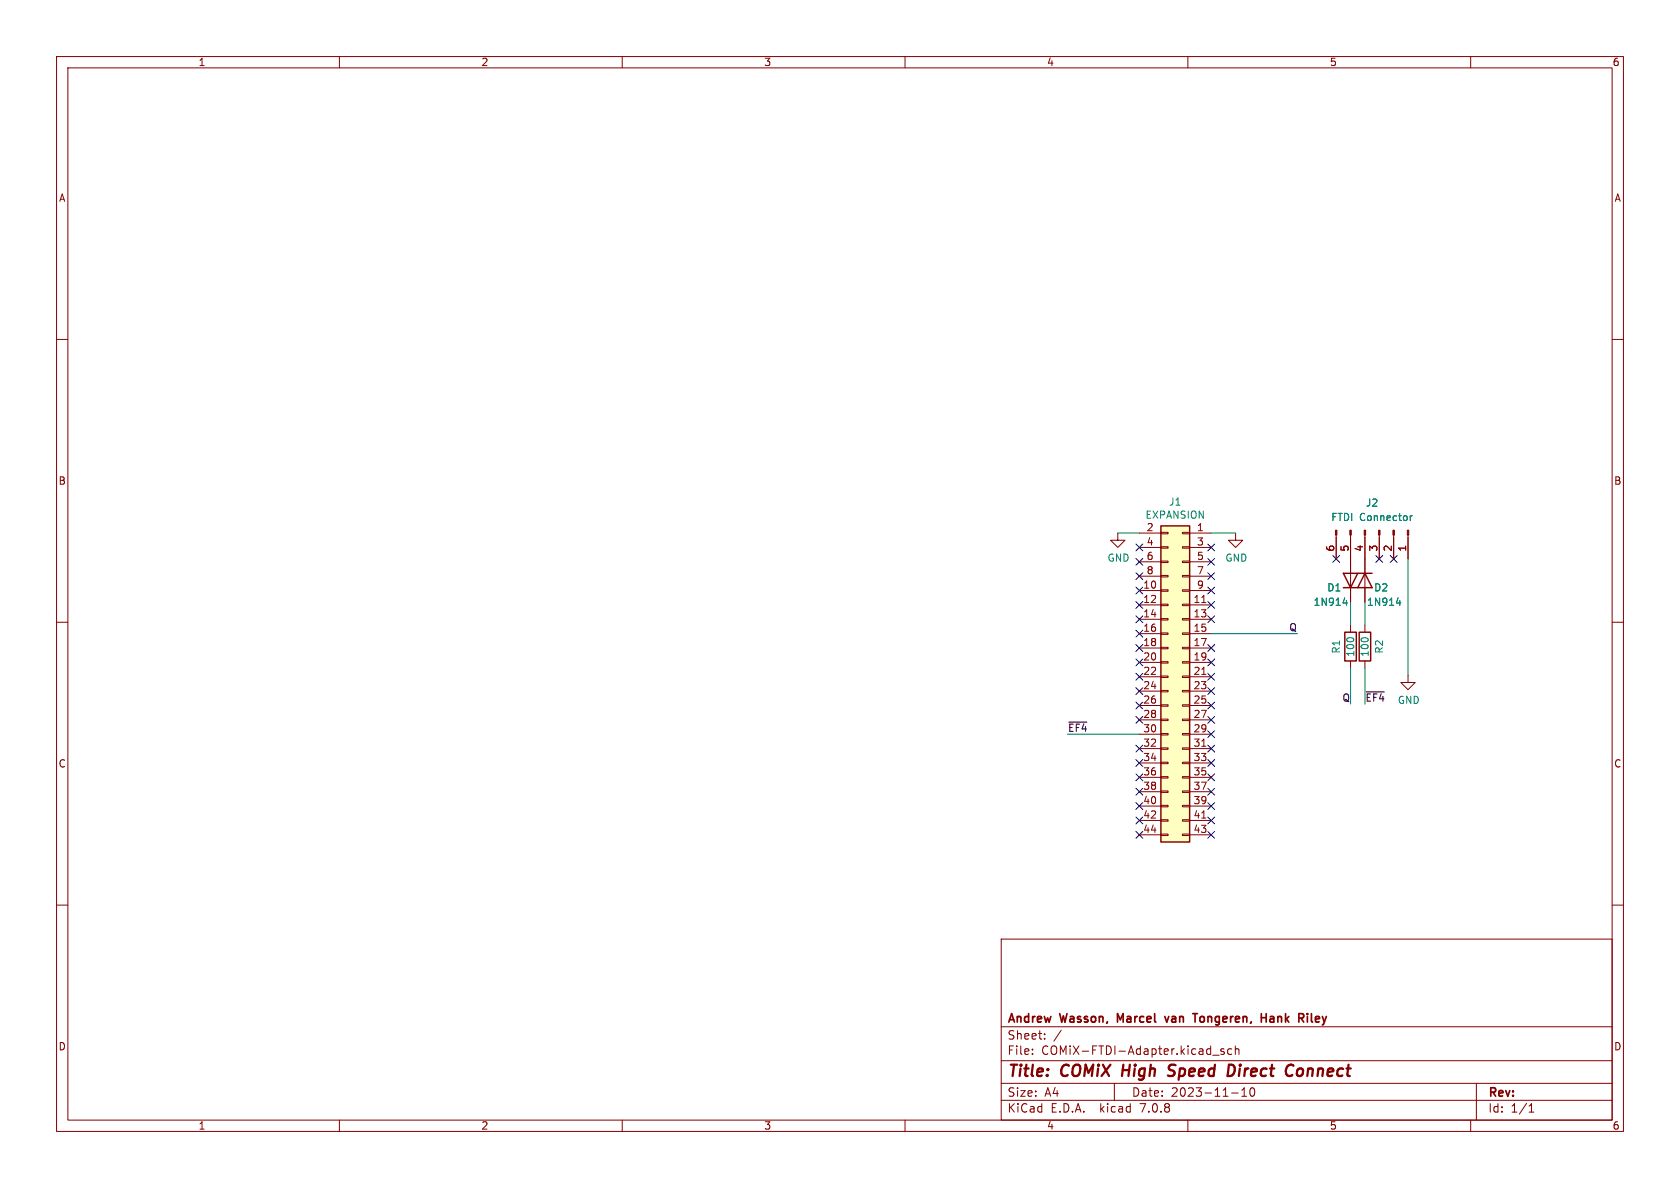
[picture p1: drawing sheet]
<svg xmlns="http://www.w3.org/2000/svg" width="297mm" height="210mm" viewBox="0 0 297 210" stroke-linecap="round" stroke-linejoin="round" font-family="sans-serif">
<path d="M0 0h297v210h-297z" fill="#fff" stroke="#fff" stroke-width=".18"/>
<g fill="none" stroke="#840000" stroke-width=".18">
<path d="M10 10h277v190h-277zM12 12h273v186h-273zM60 10v2M110 10v2M160 10v2M210 10v2M260 10v2M10 60h2M285 60h2M197.6 94.2v1.3h1.3l-1.3 1.3-1.3-1.3h1.3M201.4 94.2h3.8M201.4 96.8h3.8"/>
<path d="M201.4 99.3h3.8M205.2 99.2h1.3v.2h-1.3zM205.2 96.6h1.3v.3h-1.3zM205.2 94.1h1.3v.3h-1.3zM209 99.2h1.3v.2h-1.3zM209 96.6h1.3v.3h-1.3zM209 94.1h1.3v.3h-1.3zM210.3 94.2h3.8M210.3 96.8h3.8M210.3 99.3h3.8M218.4 94.2v1.3h1.3l-1.3 1.3-1.2-1.3h1.2M236.2 94.6v4.2"/>
<path d="M238.8 94.6v11.8M241.3 94.6v11.8M243.8 94.6v4.2M246.4 94.6v4.2M248.9 94.6v4.2M10 110h2M201.4 104.4h3.8M201.4 106.9h3.8M201.4 109.5h3.8M201.4 112h3.8M201.4 114.6h3.8M201.4 117.1h3.8"/>
<path d="M201.4 119.6h3.8M201.4 101.9h3.8M205.2 119.5h1.3v.3h-1.3zM205.2 117h1.3v.2h-1.3zM205.2 114.4h1.3v.3h-1.3zM205.2 111.9h1.3v.2h-1.3zM205.2 109.3h1.3v.3h-1.3zM205.2 106.8h1.3v.3h-1.3zM205.2 104.3h1.3v.2h-1.3zM205.2 101.7h1.3v.3h-1.3zM209 119.5h1.3v.3h-1.3zM209 117h1.3v.2h-1.3z"/>
<path d="M209 114.4h1.3v.3h-1.3zM209 111.9h1.3v.2h-1.3zM209 109.3h1.3v.3h-1.3zM209 106.8h1.3v.3h-1.3zM209 104.3h1.3v.2h-1.3zM209 101.7h1.3v.3h-1.3zM210.3 104.4h3.8M210.3 106.9h3.8M210.3 109.5h3.8M210.3 112h3.8M210.3 114.6h3.8M210.3 117.1h3.8"/>
<path d="M210.3 119.6h3.8M210.3 101.9h3.8M212.5 106.5h.7M212.5 119.2h.7M238.8 110.5v1.3M238.8 116.8v1.3M241.3 110.5v1.3M241.3 116.8v1.3M248.9 119.4v1.3h1.3l-1.3 1.2-1.3-1.2h1.3M285 110h2M201.4 122.2h3.8M201.4 124.7h3.8"/>
<path d="M201.4 127.3h3.8M201.4 129.8h3.8M201.4 132.3h3.8M201.4 134.9h3.8M201.4 137.4h3.8M201.4 140h3.8M205.2 139.8h1.3v.3h-1.3zM205.2 137.3h1.3v.2h-1.3zM205.2 134.7h1.3v.3h-1.3zM205.2 132.2h1.3v.3h-1.3zM205.2 129.7h1.3v.2h-1.3zM205.2 127.1h1.3v.3h-1.3z"/>
<path d="M205.2 124.6h1.3v.2h-1.3zM205.2 122h1.3v.3h-1.3zM209 139.8h1.3v.3h-1.3zM209 137.3h1.3v.2h-1.3zM209 134.7h1.3v.3h-1.3zM209 132.2h1.3v.3h-1.3zM209 129.7h1.3v.2h-1.3zM209 127.1h1.3v.3h-1.3zM209 124.6h1.3v.2h-1.3zM209 122h1.3v.3h-1.3zM210.3 122.2h3.8M210.3 124.7h3.8"/>
<path d="M210.3 127.3h3.8M210.3 129.8h3.8M210.3 132.3h3.8M210.3 134.9h3.8M210.3 137.4h3.8M210.3 140h3.8M212.5 131.9h.7M10 160h2M201.4 142.5h3.8M201.4 145h3.8M201.4 147.6h3.8M205.2 147.4h1.3v.3h-1.3z"/>
<path d="M205.2 144.9h1.3v.3h-1.3zM205.2 142.4h1.3v.2h-1.3zM209 147.4h1.3v.3h-1.3zM209 144.9h1.3v.3h-1.3zM209 142.4h1.3v.2h-1.3zM210.3 142.5h3.8M210.3 145h3.8M210.3 147.6h3.8M212.5 144.6h.7M285 160h2M177 166h108v32h-108zM60 198v2"/>
<path d="M110 198v2M160 198v2M177 194.5h108M177 191.5h108M177 187.5h108M177 181.5h108M182.5 186.3v.1M182.5 185.5v.1M184.7 183.6v.1M184.7 182.8v.1M187.6 182.1l-1.3 2M197 191.5v3"/>
<path d="M210 198v2M214.4 186.5h1.1M216.4 185.5l-.4-.1-.2 .2 .1 .2 .5 .2v.3h-.6M217.7 185.5l-.4-.1-.3 .3v.4l.2 .2h.5M217.7 193.2h1.2M218.4 185.5l.2-.1 .4 .1v.9M218.4 184.9v1.5M219.5 193.8h.9M219.5 192.7l.5-.4v1.5M221.2 192.4l.1-.1a.81 .81 0 0 1 .6 .6 .81 .81 0 0 1-.3 .8l-.1 .1a.81 .81 0 0 1-.6-.6 .81 .81 0 0 1 .3-.8zM260 198v2M261 191.5v6.5"/>
<path d="M270.3 196.6h.9M270.3 195.5l.4-.4v1.5"/>
</g>
<path d="M198.6 188.2l-.3 2M207.5 190a.85 .85 0 0 1-1 .1M207.6 188.2l-.7 .1a.46 .46 0 0 0-.3 .5 .46 .46 0 0 0 .4 .4l.5 .2M217.7 188.2a1.11 1.11 0 0 1 .1 1.9M228.6 188.3l.1 .1M230 188.9a.62 .62 0 0 0-.7 .4v.7a.52 .52 0 0 0 .8 .1" fill="none" stroke="#840000" stroke-width=".4"/>
<path d="M205.9 179.7l.4 1 .3-1M210.8 179.2h.9M211.3 179.2v1.5M212.3 179.8l-.2 .2v.4l.2 .2M223 179.9h.8M223.8 179.2v1.5M225 179.7l-.4 .1M231.8 179.2v1.3l.3 .2M198.1 180.3l-.5-1.1v1.5M225.1 180.1h-.4a.29 .29 0 0 0-.2 .3 .29 .29 0 0 0 .2 .3h.4" fill="none" stroke="#840000" stroke-width=".3"/>
<g fill="#840000" stroke="#840000" stroke-width=".18">
<path d="M236.1 93.7h.2v.9h-.2z"/>
<path d="M238.6 93.7h.3v.9h-.3z"/>
<path d="M241.2 93.7h.2v.9h-.2z"/>
<path d="M243.7 93.7h.3v.9h-.3z"/>
<path d="M246.3 93.7h.2v.9h-.2z"/>
<path d="M248.8 93.7h.2v.9h-.2z"/>
</g>
<path d="M248.5 91.2l.3 .2v.4l-.3 .2M249.3 91.2v.8M249.7 91.2l-.4 .2M237.4 106.6h.8M238 106.2v.8M246.9 106.6h.8M247.5 106.2v.8" fill="none" stroke="#008484" stroke-width=".18"/>
<path d="M205.2 93h5.1v55.8h-5.1zM237.5 101.3h2.5l-1.2 2.6zM237.5 103.9h2.5M237.7 111.8h2.1v5h-2.1zM240 101.3h2.6M240.3 111.8h2v5h-2zM241.3 101.3l1.3 2.6h-2.6z" fill="none" stroke="#840000" stroke-width=".25"/>
<path d="M205.2 93h5.1v55.8h-5.1z" fill="#ffffc2" stroke="#ffffc2" stroke-width=".18"/>
<path d="M188.9 127.7h3.2M241.5 122.3h3.2" fill="none" stroke="#000" stroke-width=".18"/>
<path d="M197.6 94.2h3.8M214.1 94.2h4.3M248.9 98.8v20.6M214.1 112h15.3M238.8 106.4v4.1M238.8 118.1v6.4M241.3 106.4v4.1M241.3 118.1v6.4M188.7 129.8h12.7" fill="none" stroke="#008400" stroke-width=".18"/>
<g fill="none" stroke="#000084" stroke-width=".18">
<path d="M200.8 98.7l1.2 1.2M200.8 96.2l1.2 1.2M202 98.7l-1.2 1.2M202 96.2l-1.2 1.2M213.5 96.2l1.2 1.2M213.5 98.7l1.2 1.2M214.7 96.2l-1.2 1.2M214.7 98.7l-1.2 1.2M235.6 98.2l1.2 1.2M236.8 98.2l-1.2 1.2M243.2 98.2l1.2 1.2M244.4 98.2l-1.2 1.2"/>
<path d="M245.8 98.2l1.2 1.2M247 98.2l-1.2 1.2M200.8 116.5l1.2 1.2M200.8 119l1.2 1.2M200.8 108.9l1.2 1.2M200.8 111.4l1.2 1.2M200.8 101.2l1.2 1.3M200.8 103.8l1.2 1.2M200.8 113.9l1.2 1.3M200.8 106.3l1.2 1.2M202 116.5l-1.2 1.2M202 119l-1.2 1.2"/>
<path d="M202 113.9l-1.2 1.3M202 108.9l-1.2 1.2M202 101.2l-1.2 1.3M202 103.8l-1.2 1.2M202 111.4l-1.2 1.2M202 106.3l-1.2 1.2M213.5 101.2l1.2 1.3M213.5 106.3l1.2 1.2M213.5 103.8l1.2 1.2M213.5 119l1.2 1.2M213.5 116.5l1.2 1.2M213.5 113.9l1.2 1.3"/>
<path d="M213.5 108.9l1.2 1.2M214.7 103.8l-1.2 1.2M214.7 106.3l-1.2 1.2M214.7 101.2l-1.2 1.3M214.7 119l-1.2 1.2M214.7 116.5l-1.2 1.2M214.7 113.9l-1.2 1.3M214.7 108.9l-1.2 1.2M200.8 136.8l1.2 1.2M200.8 121.6l1.2 1.2M200.8 124.1l1.2 1.2M200.8 139.3l1.2 1.3"/>
<path d="M200.8 126.6l1.2 1.3M200.8 134.3l1.2 1.2M200.8 131.7l1.2 1.2M202 136.8l-1.2 1.2M202 121.6l-1.2 1.2M202 124.1l-1.2 1.2M202 139.3l-1.2 1.3M202 134.3l-1.2 1.2M202 131.7l-1.2 1.2M202 126.6l-1.2 1.3M213.5 131.7l1.2 1.2M213.5 121.6l1.2 1.2"/>
<path d="M213.5 124.1l1.2 1.2M213.5 139.3l1.2 1.3M213.5 136.8l1.2 1.2M213.5 134.3l1.2 1.2M213.5 126.6l1.2 1.3M213.5 129.2l1.2 1.2M214.7 124.1l-1.2 1.2M214.7 126.6l-1.2 1.3M214.7 129.2l-1.2 1.2M214.7 134.3l-1.2 1.2M214.7 131.7l-1.2 1.2M214.7 121.6l-1.2 1.2"/>
<path d="M214.7 139.3l-1.2 1.3M214.7 136.8l-1.2 1.2M200.8 141.9l1.2 1.2M200.8 147l1.2 1.2M200.8 144.4l1.2 1.2M202 141.9l-1.2 1.2M202 147l-1.2 1.2M202 144.4l-1.2 1.2M213.5 144.4l1.2 1.2M213.5 147l1.2 1.2M213.5 141.9l1.2 1.2M214.7 144.4l-1.2 1.2"/>
<path d="M214.7 147l-1.2 1.2M214.7 141.9l-1.2 1.2"/>
</g>
<g font-size="2.8" fill="#840000">
<text x="178" y="190.9">Title:</text>
<text x="187.7" y="190.9">COMiX</text>
<text x="199.2" y="190.9">High</text>
<text x="208.2" y="190.9">Speed</text>
<text x="219.5" y="190.9">Direct</text>
<text x="230.6" y="190.9">Connect</text>
</g>
<g font-size="2.1" fill="#840000">
<text x="178" y="184">Sheet:</text>
<text x="178" y="181.2">Andrew</text>
<text x="187.5" y="181.2">Wasson,</text>
<text x="198.2" y="181.2">Marcel</text>
<text x="207.3" y="181.2">van</text>
<text x="212.9" y="181.2">Tongeren,</text>
<text x="225.4" y="181.2">Hank</text>
<text x="232.7" y="181.2">Riley</text>
<text x="178" y="186.7">File:</text>
<text x="184.1" y="186.7">COMiX-FTDI-Adapter.kicad_sch</text>
<text x="178" y="196.9">KiCad</text>
<text x="178" y="194.1">Size:</text>
<text x="184.7" y="194.1">A4</text>
<text x="185.7" y="196.9">E.D.A.</text>
<text x="194.6" y="196.9">kicad</text>
<text x="200" y="194.1">Date:</text>
<text x="201.8" y="196.9">7.0.8</text>
<text x="207" y="194.1">2023-11-10</text>
<text x="263" y="194.3">Rev:</text>
<text x="263" y="196.9">Id:</text>
<text x="267.1" y="196.9">1/1</text>
</g>
<g font-size="1.8" fill="#840000">
<text x="35" y="11.9">1</text>
<text x="85" y="11.9">2</text>
<text x="135" y="11.9">3</text>
<text x="185" y="11.9">4</text>
<text x="235" y="11.9">5</text>
<text x="285" y="11.9">6</text>
<text x="10.3" y="35.9">A</text>
<text x="285.3" y="35.9">A</text>
<text x="10.3" y="85.9">B</text>
<text x="285.3" y="85.9">B</text>
<text x="202.6" y="94">2</text>
<text x="211.5" y="94">1</text>
<text x="202.6" y="96.5">4</text>
<text x="202.6" y="99.1">6</text>
<text x="202.6" y="101.6">8</text>
<text x="211.5" y="96.5">3</text>
<text x="211.5" y="99.1">5</text>
<text x="211.5" y="101.6">7</text>
<text x="236" y="97.6" transform="rotate(-90 236 97.6)">6</text>
<text x="238.5" y="97.6" transform="rotate(-90 238.5 97.6)">5</text>
<text x="241" y="97.6" transform="rotate(-90 241 97.6)">4</text>
<text x="243.6" y="97.6" transform="rotate(-90 243.6 97.6)">3</text>
<text x="246.1" y="97.6" transform="rotate(-90 246.1 97.6)">2</text>
<text x="248.7" y="97.6" transform="rotate(-90 248.7 97.6)">1</text>
<text x="202" y="104.1">10</text>
<text x="202" y="106.7">12</text>
<text x="210.9" y="106.7">11</text>
<text x="211.5" y="104.1">9</text>
<text x="202" y="109.2">14</text>
<text x="202" y="111.8">16</text>
<text x="210.9" y="109.2">13</text>
<text x="210.9" y="111.8">15</text>
<text x="202" y="114.3">18</text>
<text x="202" y="116.8">20</text>
<text x="202" y="119.4">22</text>
<text x="210.9" y="114.3">17</text>
<text x="210.9" y="116.8">19</text>
<text x="210.9" y="119.4">21</text>
<text x="202" y="121.9">24</text>
<text x="202" y="124.5">26</text>
<text x="210.9" y="121.9">23</text>
<text x="210.9" y="124.5">25</text>
<text x="202" y="127">28</text>
<text x="202" y="129.5">30</text>
<text x="210.9" y="127">27</text>
<text x="210.9" y="129.5">29</text>
<text x="10.3" y="135.9">C</text>
<text x="202" y="132.1">32</text>
<text x="202" y="134.6">34</text>
<text x="202" y="137.2">36</text>
<text x="210.9" y="132.1">31</text>
<text x="210.9" y="134.6">33</text>
<text x="210.9" y="137.2">35</text>
<text x="285.3" y="135.9">C</text>
<text x="202" y="139.7">38</text>
<text x="202" y="142.2">40</text>
<text x="210.9" y="139.7">37</text>
<text x="210.9" y="142.2">39</text>
<text x="202" y="144.8">42</text>
<text x="202" y="147.3">44</text>
<text x="210.9" y="144.8">41</text>
<text x="210.9" y="147.3">43</text>
<text x="10.3" y="185.9">D</text>
<text x="285.3" y="185.9">D</text>
<text x="35" y="199.9">1</text>
<text x="85" y="199.9">2</text>
<text x="135" y="199.9">3</text>
<text x="185" y="199.9">4</text>
<text x="235" y="199.9">5</text>
<text x="285" y="199.9">6</text>
</g>
<g font-size="1.8" fill="#008484">
<text x="206.6" y="89.6">J1</text>
<text x="241.4" y="89.8">J2</text>
<text x="202.4" y="91.9">EXPANSION</text>
<text x="234.7" y="92.3">FTDI Connector</text>
<text x="195.7" y="99.5">GND</text>
<text x="216.5" y="99.5">GND</text>
<text x="232.1" y="107.3">1N914</text>
<text x="234.5" y="104.7">D1</text>
<text x="241.6" y="107.3">1N914</text>
<text x="242.8" y="104.7">D2</text>
<text x="237.1" y="115.6" transform="rotate(-90 237.1 115.6)">R1</text>
<text x="239.6" y="116.2" transform="rotate(-90 239.6 116.2)">100</text>
<text x="242.2" y="116.2" transform="rotate(-90 242.2 116.2)">100</text>
<text x="244.7" y="115.6" transform="rotate(-90 244.7 115.6)">R2</text>
<text x="247" y="124.6">GND</text>
</g>
<g font-size="1.8">
<text x="227.8" y="111.7">Q</text>
<text x="237.2" y="124.1">Q</text>
<text x="241.3" y="124.1">~{EF4}</text>
<text x="188.7" y="129.4">~{EF4}</text>
</g>
</svg>
